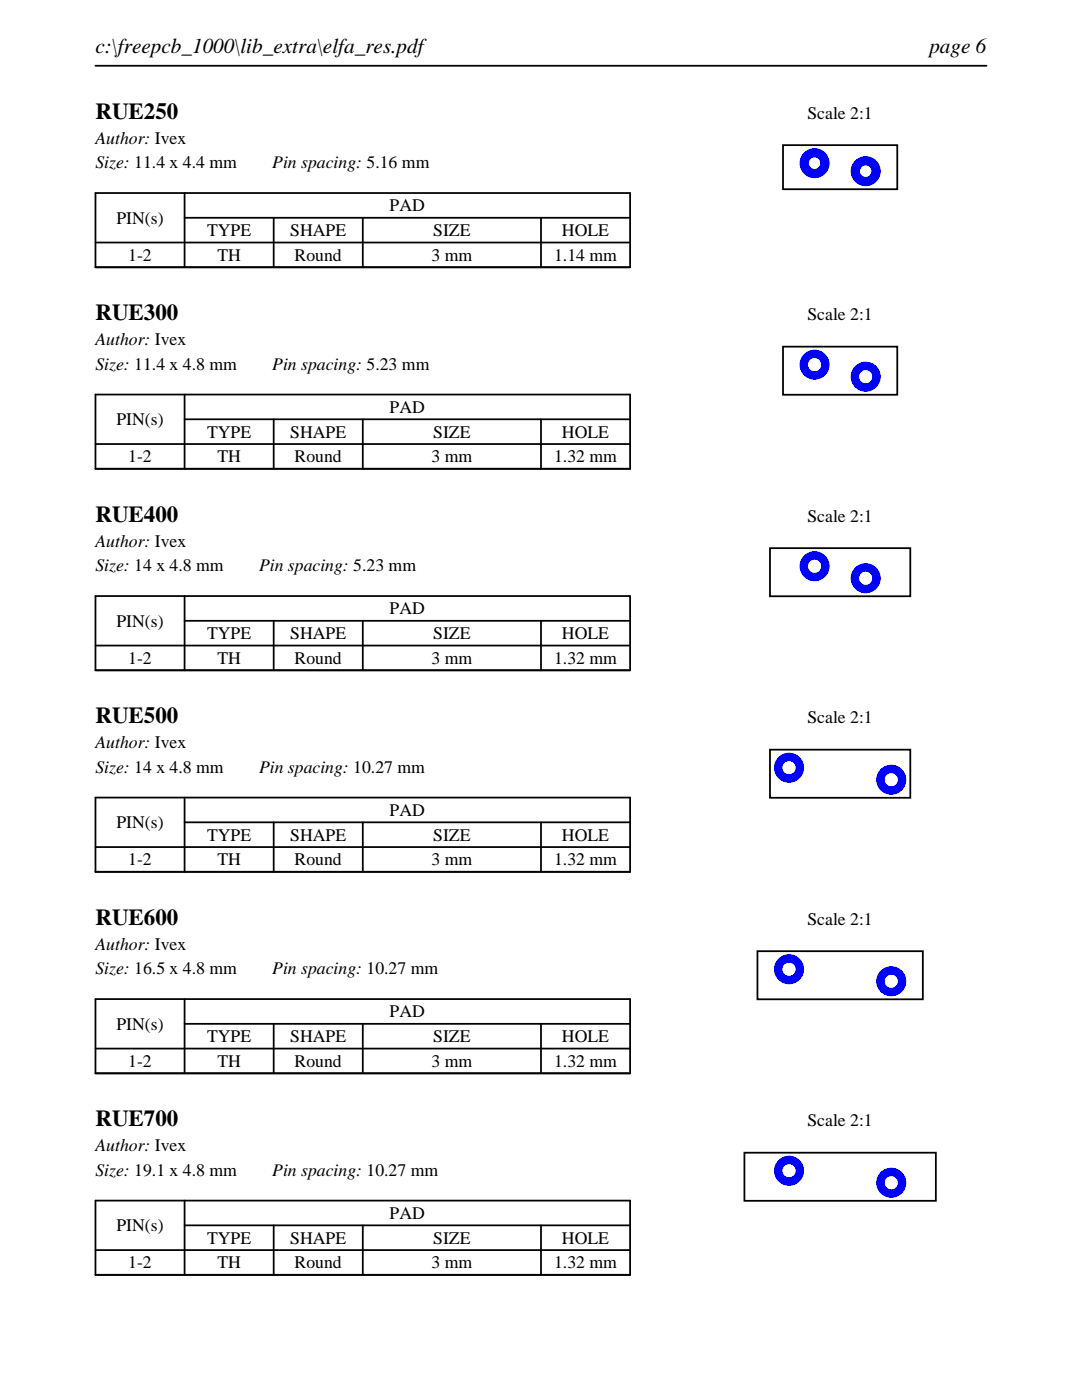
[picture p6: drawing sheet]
<svg xmlns="http://www.w3.org/2000/svg" width="216mm" height="279mm" viewBox="0 0 216 279" stroke-linecap="round" stroke-linejoin="round" font-family="sans-serif">
<path d="M19 13.1h177.8M19 38.5h106.7v14.8h-106.7zM36.8 38.5v14.8M19 48.4h106.7M36.8 43.5h88.9M54.6 43.5v9.8M72.4 43.5v9.8M107.9 43.5v9.8" fill="none" stroke="#000" stroke-width=".35"/>
<path d="M156.2 29h22.8v8.8h-22.8z" fill="none" stroke="#000" stroke-width=".36"/>
<g fill="#00f">
<path d="M159.5 32.6a3 3 0 0 0 6 0 3 3 0 0 0-6 0zM161.4 32.6a1.15 1.15 0 0 1 2.3 0 1.15 1.15 0 0 1-2.3 0z"/>
<path d="M169.7 34.2a3 3 0 0 0 6 0 3 3 0 0 0-6 0zM171.6 34.2a1.15 1.15 0 0 1 2.3 0 1.15 1.15 0 0 1-2.3 0z"/>
</g>
<path d="M19 78.7h106.7v14.9h-106.7zM36.8 78.7v14.9M19 88.6h106.7M36.8 83.7h88.9M54.6 83.7v9.9M72.4 83.7v9.9M107.9 83.7v9.9" fill="none" stroke="#000" stroke-width=".35"/>
<path d="M156.2 69.2h22.8v9.6h-22.8z" fill="none" stroke="#000" stroke-width=".36"/>
<g fill="#00f">
<path d="M159.5 72.8a3 3 0 0 0 6 0 3 3 0 0 0-6 0zM161.2 72.8a1.35 1.35 0 0 1 2.7 0 1.35 1.35 0 0 1-2.7 0z"/>
<path d="M169.7 75.2a3 3 0 0 0 6 0 3 3 0 0 0-6 0zM171.4 75.2a1.35 1.35 0 0 1 2.7 0 1.35 1.35 0 0 1-2.7 0z"/>
</g>
<path d="M19 119h106.7v14.8h-106.7zM36.8 119v14.8M19 128.8h106.7M36.8 123.9h88.9M54.6 123.9v9.9M72.4 123.9v9.9M107.9 123.9v9.9" fill="none" stroke="#000" stroke-width=".35"/>
<path d="M153.6 109.4h28v9.6h-28z" fill="none" stroke="#000" stroke-width=".36"/>
<g fill="#00f">
<path d="M159.5 113a3 3 0 0 0 6 0 3 3 0 0 0-6 0zM161.2 113a1.35 1.35 0 0 1 2.7 0 1.35 1.35 0 0 1-2.7 0z"/>
<path d="M169.7 115.4a3 3 0 0 0 6 0 3 3 0 0 0-6 0zM171.4 115.4a1.35 1.35 0 0 1 2.7 0 1.35 1.35 0 0 1-2.7 0z"/>
</g>
<path d="M19 159.2h106.7v14.8h-106.7zM36.8 159.2v14.8M19 169.1h106.7M36.8 164.1h88.9M54.6 164.1v9.9M72.4 164.1v9.9M107.9 164.1v9.9" fill="none" stroke="#000" stroke-width=".35"/>
<path d="M153.6 149.6h28v9.6h-28z" fill="none" stroke="#000" stroke-width=".36"/>
<g fill="#00f">
<path d="M154.4 153.2a3 3 0 0 0 6 0 3 3 0 0 0-6 0zM156.1 153.2a1.35 1.35 0 0 1 2.7 0 1.35 1.35 0 0 1-2.7 0z"/>
<path d="M174.8 155.6a3 3 0 0 0 6 0 3 3 0 0 0-6 0zM176.5 155.6a1.35 1.35 0 0 1 2.7 0 1.35 1.35 0 0 1-2.7 0z"/>
</g>
<path d="M19 199.4h106.7v14.8h-106.7zM36.8 199.4v14.8M19 209.3h106.7M36.8 204.3h88.9M54.6 204.3v9.9M72.4 204.3v9.9M107.9 204.3v9.9" fill="none" stroke="#000" stroke-width=".35"/>
<path d="M151.1 189.8h33v9.6h-33z" fill="none" stroke="#000" stroke-width=".36"/>
<g fill="#00f">
<path d="M154.4 193.4a3 3 0 0 0 6 0 3 3 0 0 0-6 0zM156.1 193.4a1.35 1.35 0 0 1 2.7 0 1.35 1.35 0 0 1-2.7 0z"/>
<path d="M174.8 195.8a3 3 0 0 0 6 0 3 3 0 0 0-6 0zM176.5 195.8a1.35 1.35 0 0 1 2.7 0 1.35 1.35 0 0 1-2.7 0z"/>
</g>
<path d="M19 239.6h106.7v14.8h-106.7zM36.8 239.6v14.8M19 249.5h106.7M36.8 244.5h88.9M54.6 244.5v9.9M72.4 244.5v9.9M107.9 244.5v9.9" fill="none" stroke="#000" stroke-width=".35"/>
<path d="M148.5 230h38.2v9.6h-38.2z" fill="none" stroke="#000" stroke-width=".36"/>
<g fill="#00f">
<path d="M154.4 233.6a3 3 0 0 0 6 0 3 3 0 0 0-6 0zM156.1 233.6a1.35 1.35 0 0 1 2.7 0 1.35 1.35 0 0 1-2.7 0z"/>
<path d="M174.8 236a3 3 0 0 0 6 0 3 3 0 0 0-6 0zM176.5 236a1.35 1.35 0 0 1 2.7 0 1.35 1.35 0 0 1-2.7 0z"/>
</g>
<g font-size="4.6">
<text x="19" y="23.7">RUE250</text>
<text x="19" y="63.9">RUE300</text>
<text x="19" y="104.1">RUE400</text>
<text x="19" y="144.4">RUE500</text>
<text x="19" y="184.6">RUE600</text>
<text x="19" y="224.8">RUE700</text>
</g>
<g font-size="4.2">
<text x="19" y="10.6">c:\freepcb_1000\lib_extra\elfa_res.pdf</text>
<text x="185.4" y="10.6">page 6</text>
</g>
<g font-size="3.5">
<text x="161.1" y="23.7">Scale 2:1</text>
<text x="19" y="28.6">Author: Ivex</text>
<text x="19" y="33.6">Size: 11.4 x 4.4 mm</text>
<text x="54.3" y="33.6">Pin spacing: 5.16 mm</text>
<text x="23.2" y="44.6">PIN(s)</text>
<text x="41.3" y="47.1">TYPE</text>
<text x="57.9" y="47.1">SHAPE</text>
<text x="77.8" y="42.2">PAD</text>
<text x="86.4" y="47.1">SIZE</text>
<text x="112.1" y="47.1">HOLE</text>
<text x="25.6" y="52.1">1-2</text>
<text x="43.4" y="52.1">TH</text>
<text x="58.8" y="52.1">Round</text>
<text x="86.1" y="52.1">3 mm</text>
<text x="110.6" y="52.1">1.14 mm</text>
<text x="161.1" y="63.9">Scale 2:1</text>
<text x="19" y="68.9">Author: Ivex</text>
<text x="19" y="73.8">Size: 11.4 x 4.8 mm</text>
<text x="54.3" y="73.8">Pin spacing: 5.23 mm</text>
<text x="77.8" y="82.4">PAD</text>
<text x="23.2" y="84.8">PIN(s)</text>
<text x="41.3" y="87.3">TYPE</text>
<text x="57.9" y="87.3">SHAPE</text>
<text x="86.4" y="87.3">SIZE</text>
<text x="112.1" y="87.3">HOLE</text>
<text x="25.6" y="92.3">1-2</text>
<text x="43.4" y="92.3">TH</text>
<text x="58.8" y="92.3">Round</text>
<text x="86.1" y="92.3">3 mm</text>
<text x="110.6" y="92.3">1.32 mm</text>
<text x="161.1" y="104.1">Scale 2:1</text>
<text x="19" y="109.1">Author: Ivex</text>
<text x="19" y="114">Size: 14 x 4.8 mm</text>
<text x="51.7" y="114">Pin spacing: 5.23 mm</text>
<text x="23.2" y="125.1">PIN(s)</text>
<text x="77.8" y="122.6">PAD</text>
<text x="41.3" y="127.6">TYPE</text>
<text x="57.9" y="127.6">SHAPE</text>
<text x="86.4" y="127.6">SIZE</text>
<text x="112.1" y="127.6">HOLE</text>
<text x="25.6" y="132.5">1-2</text>
<text x="43.4" y="132.5">TH</text>
<text x="58.8" y="132.5">Round</text>
<text x="86.1" y="132.5">3 mm</text>
<text x="110.6" y="132.5">1.32 mm</text>
<text x="19" y="149.3">Author: Ivex</text>
<text x="161.1" y="144.4">Scale 2:1</text>
<text x="19" y="154.2">Size: 14 x 4.8 mm</text>
<text x="51.7" y="154.2">Pin spacing: 10.27 mm</text>
<text x="23.2" y="165.3">PIN(s)</text>
<text x="41.3" y="167.8">TYPE</text>
<text x="57.9" y="167.8">SHAPE</text>
<text x="77.8" y="162.8">PAD</text>
<text x="86.4" y="167.8">SIZE</text>
<text x="112.1" y="167.8">HOLE</text>
<text x="25.6" y="172.7">1-2</text>
<text x="43.4" y="172.7">TH</text>
<text x="58.8" y="172.7">Round</text>
<text x="86.1" y="172.7">3 mm</text>
<text x="110.6" y="172.7">1.32 mm</text>
<text x="161.1" y="184.6">Scale 2:1</text>
<text x="19" y="189.5">Author: Ivex</text>
<text x="19" y="194.5">Size: 16.5 x 4.8 mm</text>
<text x="54.3" y="194.5">Pin spacing: 10.27 mm</text>
<text x="77.8" y="203.1">PAD</text>
<text x="23.2" y="205.5">PIN(s)</text>
<text x="41.3" y="208">TYPE</text>
<text x="57.9" y="208">SHAPE</text>
<text x="86.4" y="208">SIZE</text>
<text x="112.1" y="208">HOLE</text>
<text x="25.6" y="212.9">1-2</text>
<text x="43.4" y="212.9">TH</text>
<text x="58.8" y="212.9">Round</text>
<text x="86.1" y="212.9">3 mm</text>
<text x="110.6" y="212.9">1.32 mm</text>
<text x="161.1" y="224.8">Scale 2:1</text>
<text x="19" y="229.7">Author: Ivex</text>
<text x="19" y="234.7">Size: 19.1 x 4.8 mm</text>
<text x="54.3" y="234.7">Pin spacing: 10.27 mm</text>
<text x="23.2" y="245.7">PIN(s)</text>
<text x="77.8" y="243.3">PAD</text>
<text x="41.3" y="248.2">TYPE</text>
<text x="57.9" y="248.2">SHAPE</text>
<text x="86.4" y="248.2">SIZE</text>
<text x="112.1" y="248.2">HOLE</text>
<text x="25.6" y="253.2">1-2</text>
<text x="43.4" y="253.2">TH</text>
<text x="58.8" y="253.2">Round</text>
<text x="86.1" y="253.2">3 mm</text>
<text x="110.6" y="253.2">1.32 mm</text>
</g>
</svg>
